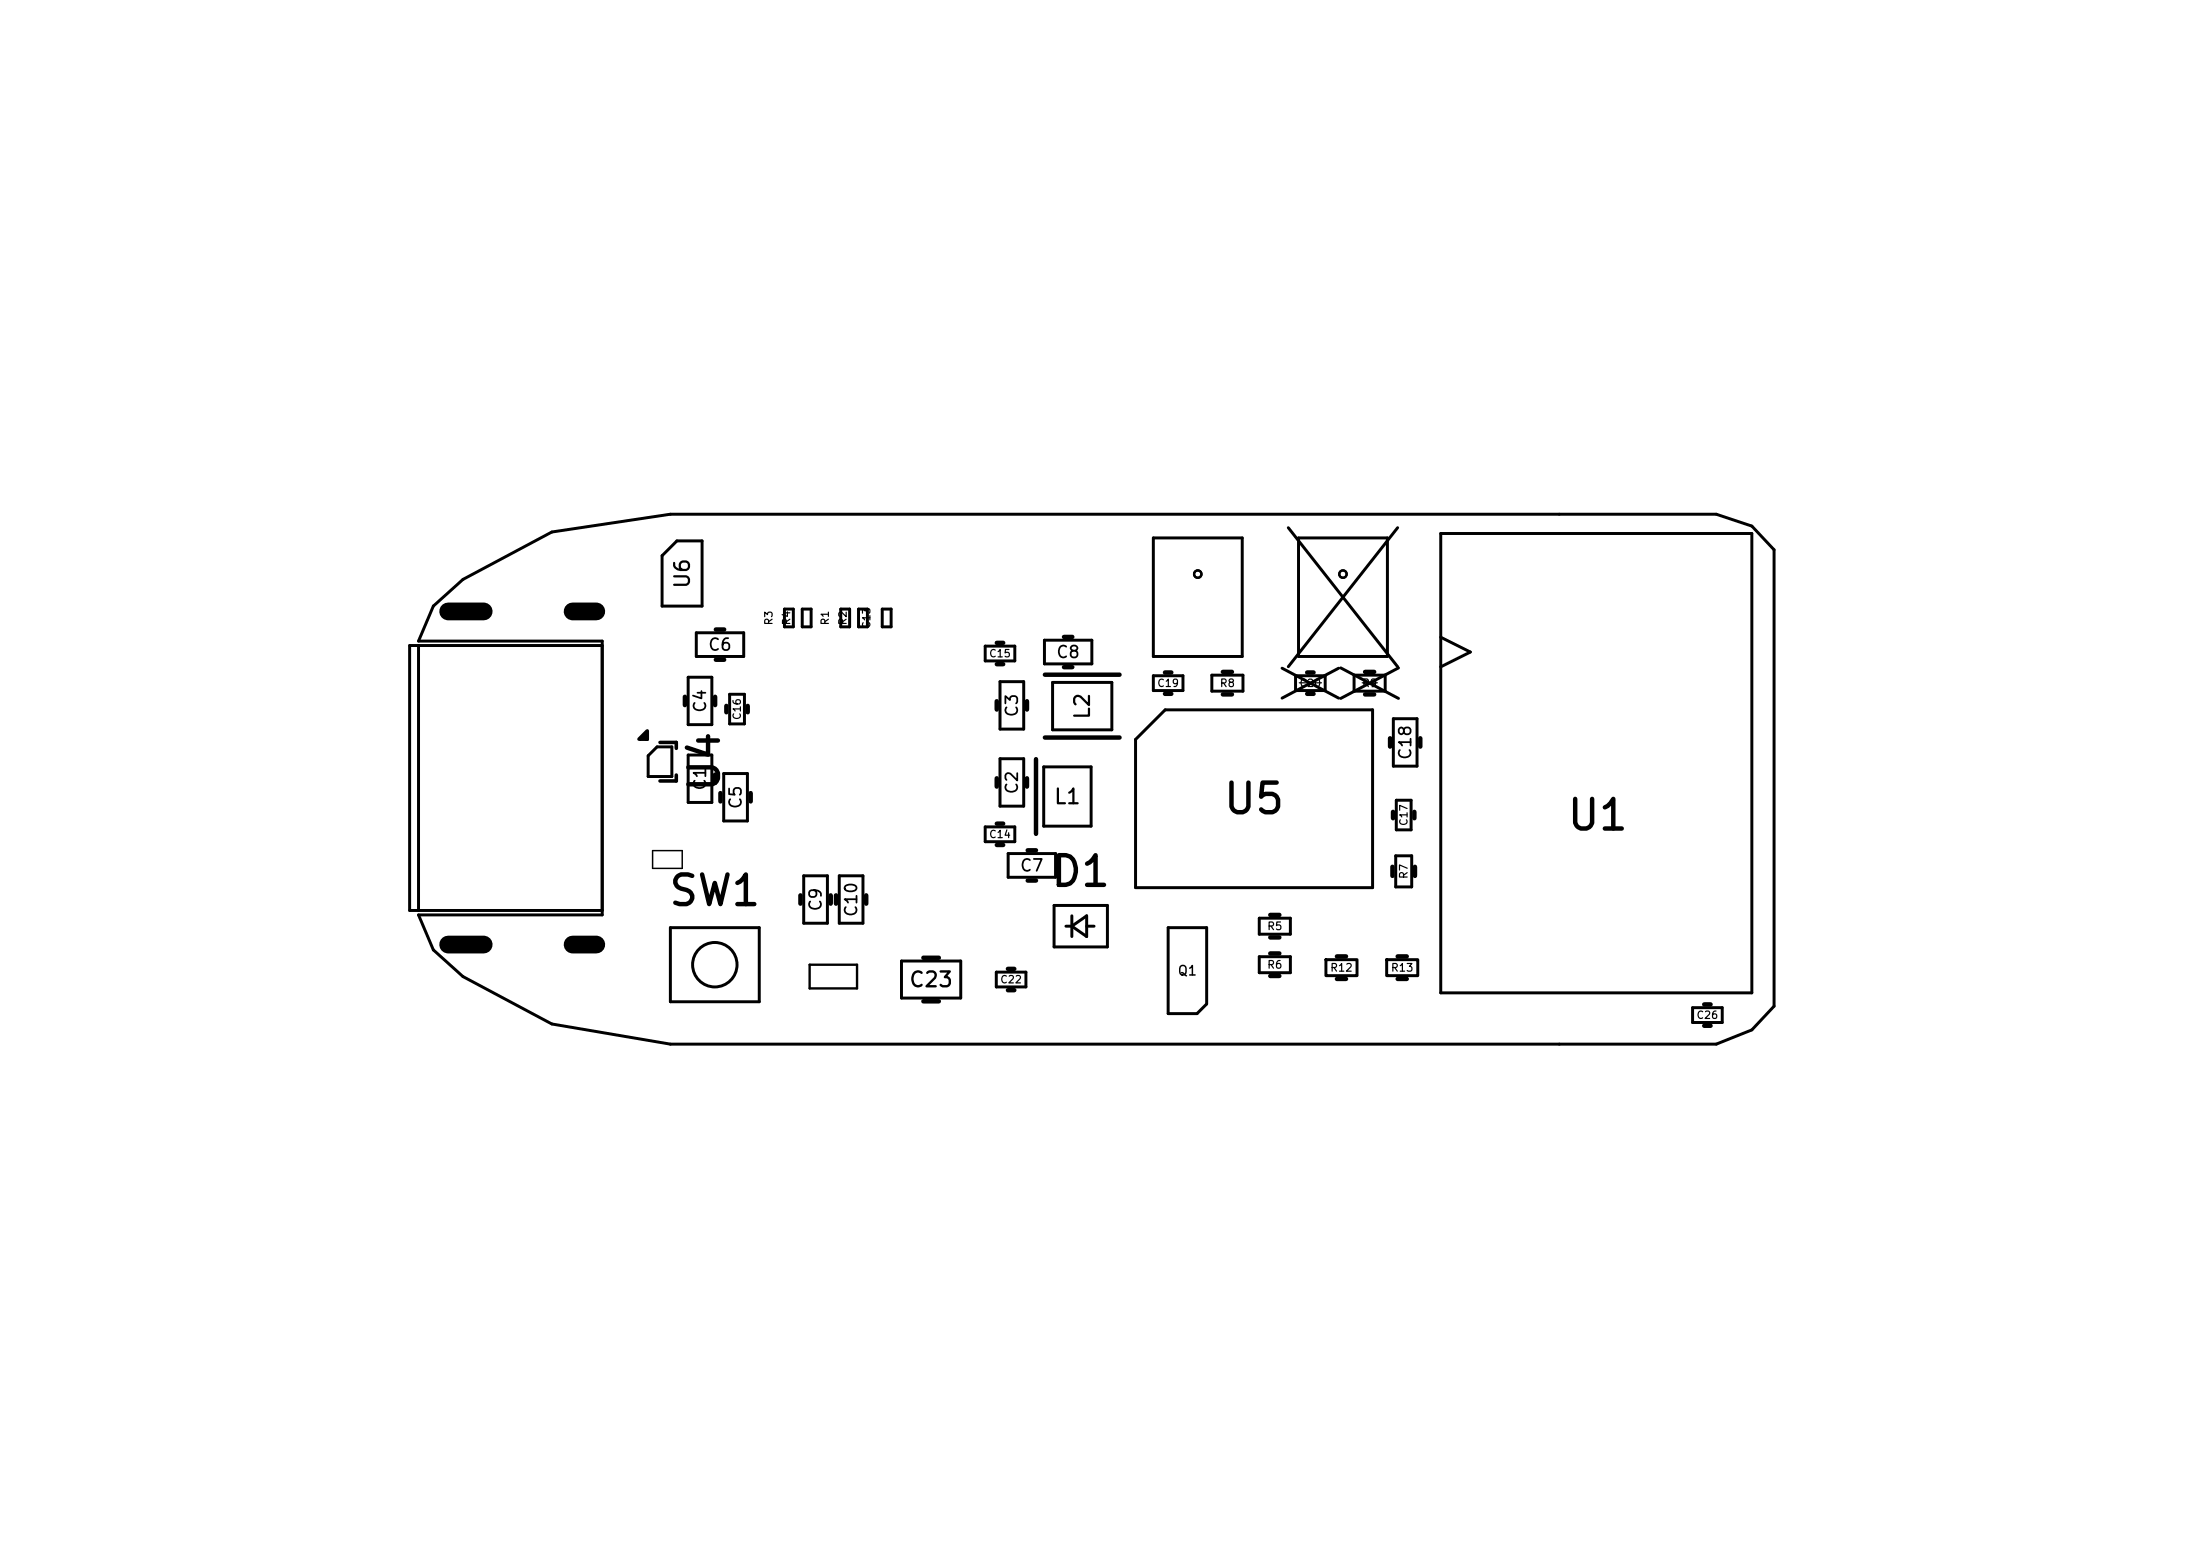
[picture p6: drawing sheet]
<svg xmlns="http://www.w3.org/2000/svg" width="297mm" height="210mm" viewBox="0 0 297 210" stroke-linecap="round" stroke-linejoin="round" font-family="sans-serif">
<path d="M175.4 92.2h3M183.9 92.2h2.1" fill="none" stroke="#000" stroke-width=".16"/>
<g fill="none" stroke="#000" stroke-width=".6">
<path d="M92.5 94v1.2M96.5 94v1.2M96.6 85h1.2M96.6 89h1.2M98.1 95.3v.8M100.9 95.3v.8M134.6 94.6v1.2M134.6 86.8h.8M134.6 89.6h.8M138.6 94.6v1.2M141.1 91.1h10M141.1 99.5h10"/>
<path d="M143.6 86h1.2M143.6 90h1.2M157.3 90.8h.8M157.3 93.6h.8M165.1 90.7h1.2M165.1 93.7h1.2M176.5 90.8h.8M176.5 93.6h.8M184.3 90.7h1.2M184.3 93.7h1.2M187.7 99.6v1.2M191.7 99.6v1.2"/>
<path d="M96.5 104.5v1.2M97.3 107v1.2M101.3 107v1.2M134.6 105v1.2M134.6 111.2h.8M134.6 114h.8M138.6 105v1.2M138.7 114.8h1.2M138.7 118.8h1.2M139.9 102.5v10M188 117v1.2M188.1 109.6v.8"/>
<path d="M190.9 109.6v.8M191 117v1.2M108.1 120.8v1.2M112.1 120.8v1.2M112.9 120.8v1.2M116.9 120.8v1.2M124.7 129.3h2M124.7 135.1h2M136.1 130.8h.8M136.1 133.6h.8M171.5 128.7h1.2M171.5 131.7h1.2"/>
<path d="M171.5 123.5h1.2M171.5 126.5h1.2M180.5 129.1h1.2M180.5 132.1h1.2M188.7 129.1h1.2M188.7 132.1h1.2M230.1 135.6h.8M230.1 138.4h.8"/>
</g>
<g fill="none" stroke="#000" stroke-width=".4">
<path d="M91.4 73h3.4v8.8h-5.4v-6.8zM155.7 72.6h12v16h-12zM173.9 71.2l14.8 18.8M175.3 72.6h12v16h-12zM188.7 71.2l-14.8 18.8M194.5 72h42v62h-42zM56.5 87.1v35.8M58.5 81.8l4-3.6 12-6.4 16-2.4h141.2l4.8 1.6 3 3.2v61.6l-3 3.2-4.8 1.9h-141.2l-16-2.7-12-6.4-4-3.6-2-4.7h24.8v-37h-24.8zM81.3 87.1h-26v35.8h26M92.9 91.4h3.2v6.4h-3.2zM94 85.4h6.4v3.2h-6.4zM98.5 93.7h2v4h-2z"/>
<path d="M105.9 82.2h1.2v2.4h-1.2zM108.3 82.2h1.2v2.4h-1.2zM113.5 82.2h1.2v2.4h-1.2zM115.9 82.2h1.2v2.4h-1.2zM119.1 82.2h1.2v2.4h-1.2zM133 87.2h4v2h-4zM135 92h3.2v6.4h-3.2zM141 86.4h6.4v3.2h-6.4zM142.1 92.1h8v6.4h-8zM155.7 91.2h4v2h-4zM157.3 95.8h28v24h-32v-20zM163.6 91.1h4.2v2.2h-4.2z"/>
<path d="M173.1 90.2l7.6 4M174.9 91.2h4v2h-4zM180.7 90.2l-7.6 4M181 90.1l7.8 4.2M182.8 91.1h4.2v2.2h-4.2zM188.1 97h3.2v6.4h-3.2zM188.8 90.1l-7.8 4.2M194.5 86l4 2-4 2M88.7 100.8h2v4h-3.2v-2.8zM92.9 101.9h3.2v6.4h-3.2zM97.7 104.4h3.2v6.4h-3.2zM108.5 118.2h3.2v6.4h-3.2z"/>
<path d="M113.3 118.2h3.2v6.4h-3.2zM133 111.6h4v2h-4zM135 102.4h3.2v6.4h-3.2zM136.1 115.2h6.4v3.2h-6.4zM140.9 103.5h6.4v8h-6.4zM188.4 115.5h2.2v4.2h-2.2zM188.5 108h2v4h-2zM90.5 125.2h12v10h-12zM121.7 129.7h8v5h-8zM134.5 131.2h4v2h-4zM142.3 122.2h7.2v5.6h-7.2zM143.9 125h.8"/>
<path d="M144.7 123.6v2.8M144.7 125l2-1.4v2.8zM146.7 125h1M157.7 125.2h5.2v10.3l-1.3 1.3h-3.9zM170 129.1h4.2v2.2h-4.2zM170 123.9h4.2v2.2h-4.2zM179 129.5h4.2v2.2h-4.2zM187.2 129.5h4.2v2.2h-4.2zM228.5 136h4v2h-4z"/>
<circle cx="96.5" cy="130.2" r="3"/>
</g>
<path d="M86.3 99.8l1.1-1.2v1.2zM89.1 100.2h2.2v.8M91.3 104.6v.8h-2.2" fill="none" stroke="#000" stroke-width=".48"/>
<path d="M86.3 99.8l1.1-1.2v1.2z" fill="#000"/>
<g fill="none" stroke="#000" stroke-width=".32">
<path d="M109.3 130.2h6.4v3.2h-6.4z"/>
<circle cx="161.7" cy="77.5" r=".5"/>
<circle cx="181.3" cy="77.5" r=".5"/>
</g>
<path d="M88.1 114.8h4v2.4h-4z" fill="none" stroke="#000" stroke-width=".2"/>
<path d="M60.5 82.5h4.8M77.3 82.5h3.2M60.5 127.5h4.8M77.3 127.5h3.2" fill="none" stroke="#000" stroke-width="2.4"/>
<g font-size="4">
<text x="98.1" y="107.2" transform="rotate(-90 98.1 107.2)">U4</text>
<text x="164.9" y="110.8">U5</text>
<text x="211.3" y="113">U1</text>
<text x="90" y="123.2">SW1</text>
<text x="141.6" y="120.6">D1</text>
</g>
<g font-size="2">
<text x="93.6" y="79.6" transform="rotate(-90 93.6 79.6)">U6</text>
<text x="147.6" y="97.3" transform="rotate(-90 147.6 97.3)">L2</text>
<text x="142.1" y="109">L1</text>
<text x="122.6" y="133.7">C23</text>
</g>
<g font-size="1.6">
<text x="95.5" y="88.2">C6</text>
<text x="142.5" y="89.2">C8</text>
<text x="95.7" y="96.3" transform="rotate(-90 95.7 96.3)">C4</text>
<text x="137.8" y="96.9" transform="rotate(-90 137.8 96.9)">C3</text>
<text x="95.7" y="106.8" transform="rotate(-90 95.7 106.8)">C1</text>
<text x="137.8" y="107.3" transform="rotate(-90 137.8 107.3)">C2</text>
<text x="190.9" y="102.7" transform="rotate(-90 190.9 102.7)">C18</text>
<text x="100.5" y="109.3" transform="rotate(-90 100.5 109.3)">C5</text>
<text x="137.6" y="118">C7</text>
<text x="111.3" y="123.1" transform="rotate(-90 111.3 123.1)">C9</text>
<text x="116.1" y="123.9" transform="rotate(-90 116.1 123.9)">C10</text>
</g>
<text font-size="1.3" x="158.9" y="132">Q1</text>
<g font-size="1">
<text x="104.5" y="84.5" transform="rotate(-90 104.5 84.5)">R3</text>
<text x="106.9" y="84.5" transform="rotate(-90 106.9 84.5)">R4</text>
<text x="112.1" y="84.5" transform="rotate(-90 112.1 84.5)">R1</text>
<text x="114.5" y="84.5" transform="rotate(-90 114.5 84.5)">R2</text>
<text x="117.7" y="85" transform="rotate(-90 117.7 85)">C13</text>
<text x="133.4" y="89">C15</text>
<text x="156.1" y="93">C19</text>
<text x="164.6" y="93">R8</text>
<text x="175.3" y="93">C20</text>
<text x="183.8" y="93">R9</text>
<text x="100.3" y="97.3" transform="rotate(-90 100.3 97.3)">C16</text>
<text x="133.4" y="113.4">C14</text>
<text x="190.3" y="111.6" transform="rotate(-90 190.3 111.6)">C17</text>
<text x="190.3" y="118.7" transform="rotate(-90 190.3 118.7)">R7</text>
<text x="171" y="125.8">R5</text>
<text x="171" y="131">R6</text>
<text x="179.5" y="131.4">R12</text>
<text x="187.7" y="131.4">R13</text>
<text x="134.9" y="133">C22</text>
<text x="228.9" y="137.8">C26</text>
</g>
</svg>
